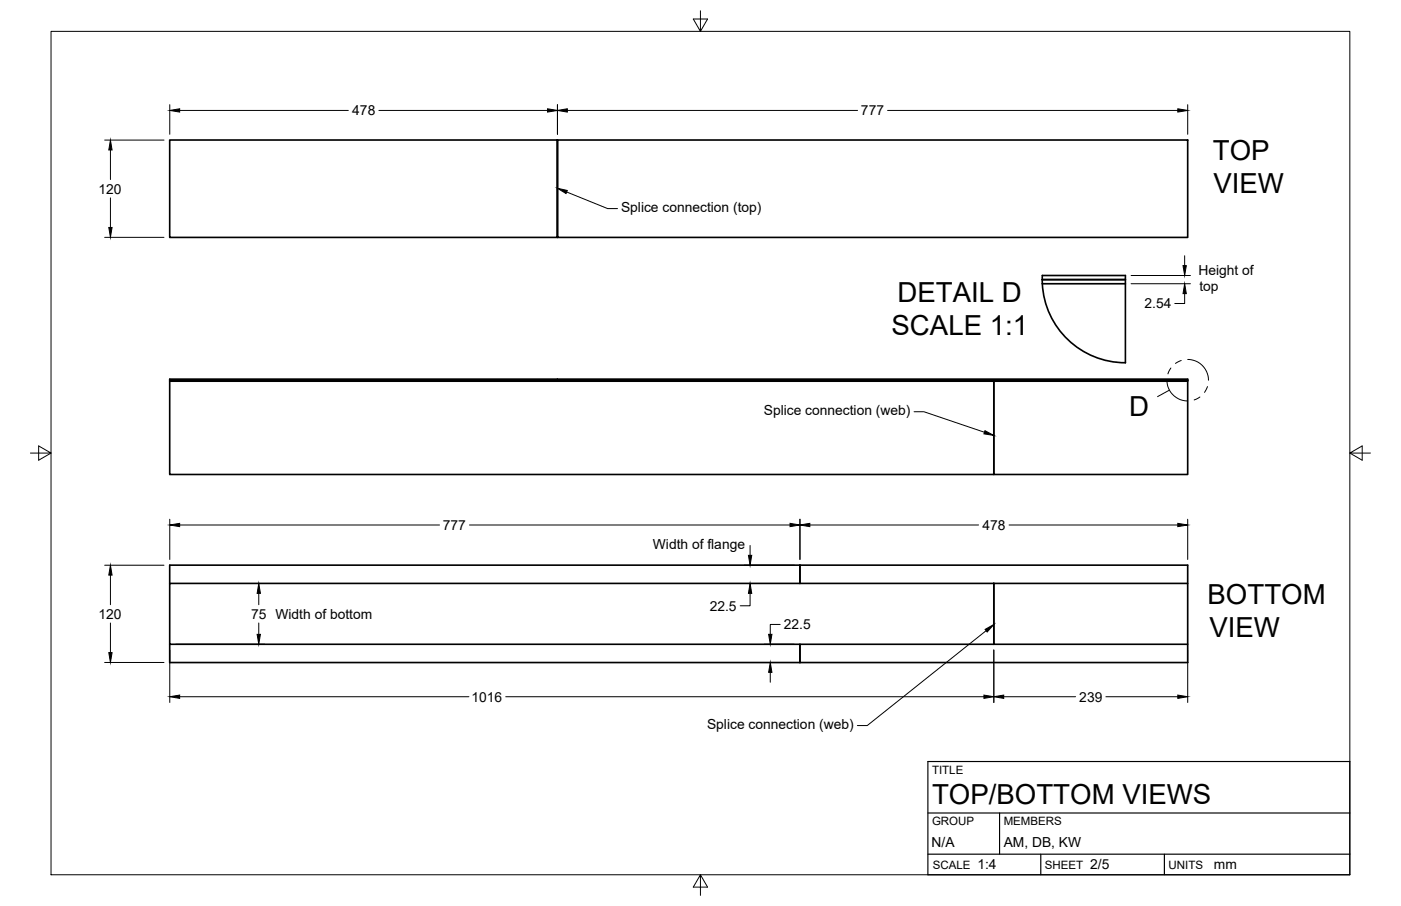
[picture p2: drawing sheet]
<svg xmlns="http://www.w3.org/2000/svg" width="432mm" height="279mm" viewBox="0 0 432 279" stroke-linecap="round" stroke-linejoin="round" font-family="sans-serif">
<!-- layer: Visible -->
<g fill="none" stroke="#000" stroke-width=".51">
<path d="M52.3 43.2v30h119.5v-30h194.3v30h-194.3v-30zM321.2 86.2h25.7v1.3h-25.7M321.2 86.2l.1 1.3M321.3 87.5a25.6 25.6 0 0 0 25.6 24.4v-24.4M321.3 85h25.6v1.2h-25.7zM52.3 117.2h194.2v.4h119.6v-.4h-119.6v.4h-194.2zM52.3 116.9v.3h119.5v-.3h194.3v.3h-194.3v-.3zM52.3 117.6v28.7h254v-28.7v28.7h59.8v-28.7M52.3 179.9h254v18.8h-254zM52.3 179.9v-5.6h313.8v5.6M246.5 174.3v5.6M306.3 179.9v18.8h59.8v5.6h-313.8v-5.6"/>
<path d="M306.3 179.9h59.8v18.8M246.5 198.7v5.6"/>
</g>
<!-- layer: Border -->
<path d="M15.7 9.7h400.3v260.1h-400.3zM215.9 3.3v6.4l-2.2-3.8h4.4l-2.2 3.8M9.4 139.7h6.3l-3.8-2.2v4.4l3.8-2.2M416 139.7l3.8 2.2v-4.4l-3.8 2.2h6.4M215.9 269.8l2.2 3.8h-4.4l2.2-3.8v6.3" fill="none" stroke="#000" stroke-width=".31"/>
<!-- layer: Titleblock -->
<path d="M286 234.8h130v35h-130zM286 250.7h130M308.1 250.7v12.7M286 263.4h130M320.8 263.4v6.4M358.9 263.4v6.4" fill="none" stroke="#000" stroke-width=".36"/>
<!-- layer: FD_Dimensions -->
<g fill="none" stroke="#000" stroke-width=".31">
<path d="M52.3 32.3v9.1M55.4 34.1h52M116.8 34.1h52M171.8 32.3v9.1M174.9 34.1h89.4M273.6 34.1h89.4M366.1 32.3v9.1M32.3 43.2h18.2M34 46.2v9.2M32.3 73.2h18.2M34 61v9.1M365.1 78.9v3"/>
<path d="M348.6 85h18.3M348.6 87.5h18.3M365.1 90.6v3h-3M32.3 174.3h18.2M34 177.4v9.1M52.3 160.1v12.4M54.1 179.9h27.4M55.4 161.9h80.1M144.7 161.9h98.8M229.4 179.9h15.4M229.4 174.3h15.4M231.2 168.2v3.1"/>
<path d="M246.5 160.1v12.4M249.6 161.9h52M311 161.9h52M366.1 160.1v12.4M34 192.1v9.2M54.1 198.7h27.4M79.8 183v3.5M79.8 192.1v3.5M231.2 183v3.8h-3.1M235.6 198.7h9.2M240.5 192.6h-3.1v3M32.3 204.3h18.2"/>
<path d="M52.3 200.4v16.2M55.4 214.9h89.1M155.9 214.9h147.4M235.6 204.3h9.2M237.4 207.3v3.1M306.3 200.4v16.2M309.4 214.9h22.1M340.8 214.9h22.2M366.1 200.4v16.2"/>
</g>
<g fill="#000" stroke="#000" stroke-width=".31">
<path d="M52.3 34.1l3.1-.6v1.1zM168.8 33.5l3 .6-3 .5zM171.8 34.1l3.1-.6v1.1zM363 33.5l3.1 .6-3.1 .5zM34 43.2l.5 3h-1zM33.5 70.1h1l-.5 3.1zM364.6 81.9h1l-.5 3.1zM365.1 87.5l.5 3.1h-1zM34 174.3l.5 3.1h-1zM52.3 161.9l3.1-.5v1zM230.7 171.3h1l-.5 3zM243.5 161.4l3 .5-3 .5z"/>
<path d="M246.5 161.9l3.1-.5v1zM363 161.4l3.1 .5-3.1 .5zM79.8 179.9l.5 3.1h-1.1zM79.2 195.6h1.1l-.5 3.1zM231.2 179.9l.5 3.1h-1zM236.9 195.6h1l-.5 3.1zM33.5 201.3h1l-.5 3zM52.3 214.9l3.1-.5v1zM237.4 204.3l.5 3h-1zM303.3 214.4l3 .5-3 .5zM306.3 214.9l3.1-.5v1zM363 214.4l3.1 .5-3.1 .5z"/>
</g>
<!-- layer: Detail Boundary -->
<path d="M359.7 117.3a6.4 6.4 0 0 0 6.4 6.4M360.9 113.5l-.9 1.8M364.1 111.2l-1.8 .9M366.1 110.8a6.4 6.4 0 0 1 6.4 6.5M372.2 119.2l-1 1.8M360.4 120.3l-3.6 2M369.8 122.4l-1.8 .9" fill="none" stroke="#000" stroke-width=".31"/>
<!-- layer: Leaders -->
<path d="M171.8 58.1l3 .6-.3 1zM303.6 132.8l2.7 1.5-3-.5zM303.6 194.1l2.7-1.5-2.1 2.3z" fill="#000" stroke="#000" stroke-width=".31"/>
<path d="M174.6 59.2l12.7 5.1h3M281.7 127h3.1l18.6 6.3M303.9 194.5l-36.6 29.3h-3.1" fill="none" stroke="#000" stroke-width=".31"/>
<g font-size="8.5">
<text x="373.8" y="49.4">TOP</text>
<text x="374" y="59.6">VIEW</text>
<text x="276.6" y="93">DETAIL D</text>
<text x="274.8" y="103.2">SCALE 1:1</text>
<text x="348" y="128.4">D</text>
<text x="372.2" y="186.1">BOTTOM</text>
<text x="372.7" y="196.3">VIEW</text>
<text x="287.3" y="248.1">TOP/BOTTOM VIEWS</text>
</g>
<g font-size="4.3">
<text x="108.6" y="35.6">478</text>
<text x="265.4" y="35.6">777</text>
<text x="30.4" y="59.7">120</text>
<text x="191.4" y="65.5">Splice connection (top)</text>
<text x="369.4" y="84.8">Height of</text>
<text x="369.7" y="89.9">top</text>
<text x="352.7" y="95.1">2.54</text>
<text x="235.4" y="128.1">Splice connection (web)</text>
<text x="136.5" y="163.4">777</text>
<text x="302.8" y="163.4">478</text>
<text x="201.2" y="169.2">Width of flange</text>
<text x="30.4" y="190.8">120</text>
<text x="77.4" y="190.8">75 Width of bottom</text>
<text x="218.7" y="188.3">22.5</text>
<text x="241.6" y="194.1">22.5</text>
<text x="145.3" y="216.4">1016</text>
<text x="332.7" y="216.4">239</text>
<text x="217.9" y="224.9">Splice connection (web)</text>
<text x="287.1" y="261.2">N/A</text>
<text x="309.4" y="261.2">AM, DB, KW</text>
<text x="301.2" y="268.1">1:4</text>
<text x="336" y="268.1">2/5</text>
<text x="374.1" y="268.1">mm</text>
</g>
<g font-size="3.5">
<text x="287.3" y="238.7">TITLE</text>
<text x="287.3" y="254.5">GROUP</text>
<text x="309.4" y="254.5">MEMBERS</text>
<text x="287.5" y="267.9">SCALE</text>
<text x="322.1" y="267.9">SHEET</text>
<text x="360.2" y="267.9">UNITS</text>
</g>
</svg>
